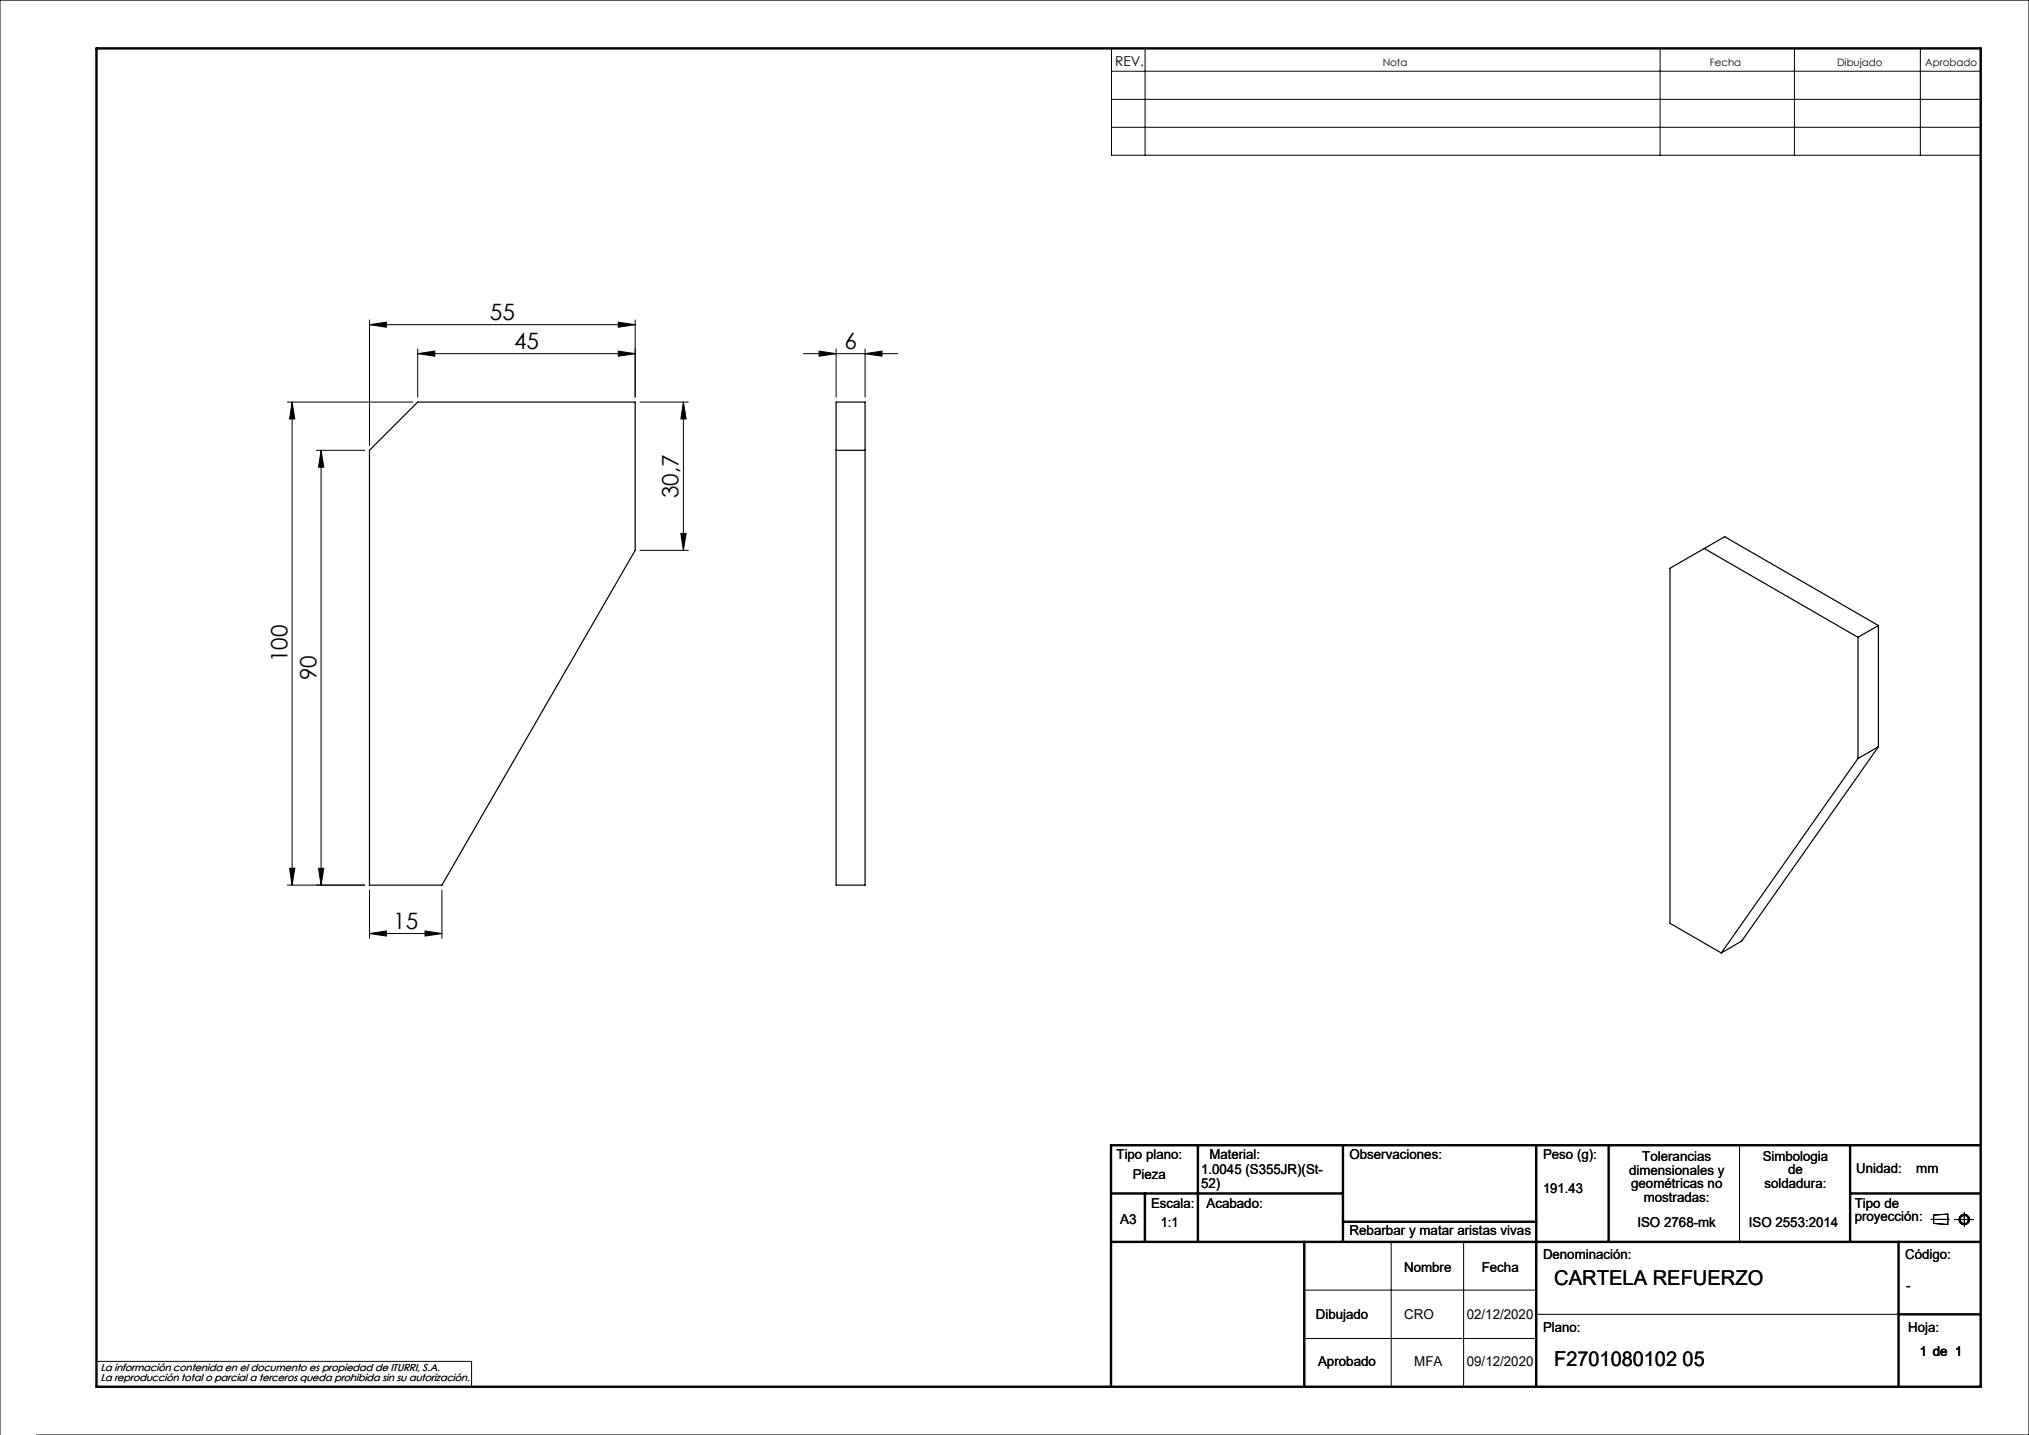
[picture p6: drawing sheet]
<svg xmlns="http://www.w3.org/2000/svg" width="420mm" height="297mm" viewBox="0 0 420 297" stroke-linecap="round" stroke-linejoin="round" font-family="sans-serif">
<g fill="none" stroke="#000" stroke-width=".21">
<path d="M230.1 10h179.9v22.1h-179.9zM230.1 14.7h179.9M237 10v22.1M343.6 10v22.1M371.4 10v22.1M397.5 10v22.1M230.1 20.6h179.9M230.1 26.3h179.9M76.5 67.2l3.5-.5v1zM76.5 66.2v26M76.5 67.2h55M86.5 73.2l3.5-.5v1z"/>
<path d="M86.5 72.2v10M86.5 73.2h45M128 66.7l3.5 .5-3.5 .5zM128 72.7l3.5 .5-3.5 .5zM131.5 66.2v16M166.3 73.2h19.5M169.5 72.7l3.6 .5-3.6 .5zM173.1 72.2v10M179.1 73.2l3.5-.5v1zM179.1 72.2v10M59.5 83.2h26M60.5 83.2l.5 3.5h-1.1z"/>
<path d="M60.5 83.2v100M65.5 93.2h10M66.5 93.2l.5 3.5h-1.1zM66.5 93.2v90M132.5 83.2h10M141.5 83.2l.5 3.5h-1.1zM141.5 83.2v30.7M132.5 113.9h10M140.9 110.4h1.1l-.5 3.5zM59.9 179.7h1.1l-.5 3.5zM65.9 179.7h1.1l-.5 3.5zM59.5 183.2h16"/>
<path d="M76.5 193.2l3.5-.5v1zM76.5 184.2v10M76.5 193.2h15M88 192.7l3.5 .5-3.5 .5zM91.5 184.2v10M360.1 237v20M288 257v30M303 257v30M399.7 252.4h3.8M400.3 251.5l2.9-.2v2.1l-2.9-.2zM404.6 252.4h4M406.6 251v2.8"/>
<path d="M270 267h48M270 277h48M318 272h75M0 297v-297h420v297h-412.5M20 281.8h77.6v5.2"/>
<circle cx="406.6" cy="252.4" r=".86"/>
<circle cx="406.6" cy="252.4" r="1.07"/>
</g>
<g fill="none" stroke="#000" stroke-width=".5">
<path d="M20 10h390v277h-390zM248 237v20M278 237v20M318 237v50M333 237v20M383 237v20M410 237h-180v50M230 257h180M230 247h48M237 247v10M270 257v30M278 252.9h40"/>
<path d="M383 247h27M393 257v30M393 272h17"/>
</g>
<g fill="#000">
<path d="M76.5 67.2l3.5-.5v1zM128 66.7l3.5 .5-3.5 .5z"/>
<path d="M128 72.7l3.5 .5-3.5 .5zM86.5 73.2l3.5-.5v1z"/>
<path d="M60.5 83.2l.5 3.5h-1.1zM59.9 179.7h1.1l-.5 3.5z"/>
<path d="M66.5 93.2l.5 3.5h-1.1zM65.9 179.7h1.1l-.5 3.5z"/>
<path d="M140.9 110.4h1.1l-.5 3.5zM141.5 83.2l.5 3.5h-1.1z"/>
<path d="M76.5 193.2l3.5-.5v1zM88 192.7l3.5 .5-3.5 .5zM169.5 72.7l3.6 .5-3.6 .5zM179.1 73.2l3.5-.5v1z"/>
</g>
<path d="M76.5 93.2l10-10h45v30.7l-40 69.3h-15zM173.1 83.2h6v100h-6zM173.1 93.2h6M352.8 113.5l31.8 18.4M384.6 131.9v25.1M388.8 129.5l-31.8-18.4-11.3 6.5v73.5l10.6 6.1M388.8 129.5l-4.2 2.4M388.8 129.5v25M384.6 157l-28.3 40.2M388.8 154.5l-4.2 2.5M388.8 154.5l-28.3 40.3-4.2 2.4" fill="none" stroke="#000" stroke-width=".25"/>
<g font-size="4.7">
<text x="101.4" y="66.2">55</text>
<text x="106.4" y="72.2">45</text>
<text x="174.8" y="72.2">6</text>
<text x="140.5" y="103.1" transform="rotate(-90 140.5 103.1)">30,7</text>
<text x="59.5" y="137.1" transform="rotate(-90 59.5 137.1)">100</text>
<text x="65.5" y="140.8" transform="rotate(-90 65.5 140.8)">90</text>
<text x="81.4" y="192.2">15</text>
</g>
<g font-size="4.2">
<text x="321.7" y="265.9">CARTELA REFUERZO</text>
<text x="321.7" y="282.8">F2701080102 05</text>
</g>
<g font-size="2.8">
<text x="230.8" y="13.6">REV.</text>
<text x="231.1" y="239.9">Tipo plano:</text>
<text x="250.3" y="239.9">Material:</text>
<text x="279.3" y="239.9">Observaciones:</text>
<text x="319.4" y="239.9">Peso (g):</text>
<text x="234.5" y="244.1">Pieza</text>
<text x="248.6" y="243">1.0045 (S355JR)(St-</text>
<text x="248.6" y="245.8">52)</text>
<text x="337.2" y="243.1">dimensionales y</text>
<text x="337.6" y="246">geométricas no</text>
<text x="339.9" y="240.3">Tolerancias</text>
<text x="364.9" y="240.2">Simbologia</text>
<text x="365.3" y="245.9">soldadura:</text>
<text x="370.1" y="243">de</text>
<text x="384.2" y="242.7">Unidad:</text>
<text x="396.7" y="242.7">mm</text>
<text x="238.3" y="250">Escala:</text>
<text x="249.7" y="250">Acabado:</text>
<text x="319.4" y="246.9">191.43</text>
<text x="340.2" y="248.8">mostradas:</text>
<text x="383.9" y="250">Tipo de</text>
<text x="231.9" y="253.4">A3</text>
<text x="240.3" y="254">1:1</text>
<text x="279.3" y="255.7">Rebarbar y matar aristas vivas</text>
<text x="338.9" y="254">ISO 2768-mk</text>
<text x="362" y="254">ISO 2553:2014</text>
<text x="383.9" y="252.8">proyección:</text>
<text x="290.6" y="263.3">Nombre</text>
<text x="306.7" y="263.3">Fecha</text>
<text x="319.4" y="260.6">Denominación:</text>
<text x="394.4" y="260.6">Código:</text>
<text x="394.6" y="266.9">-</text>
<text x="272.4" y="273">Dibujado</text>
<text x="290.6" y="273">CRO</text>
<text x="303.6" y="273">02/12/2020</text>
<text x="319.4" y="275.8">Plano:</text>
<text x="395" y="275.8">Hoja:</text>
<text x="397.4" y="280.6">1 de 1</text>
<text x="272.8" y="282.8">Aprobado</text>
<text x="292.7" y="282.8">MFA</text>
<text x="303.6" y="282.8">09/12/2020</text>
</g>
<g font-size="2.1">
<text x="286.2" y="13.6">Nota</text>
<text x="353.9" y="13.6">Fecha</text>
<text x="380.3" y="13.6">Dibujado</text>
<text x="398.5" y="13.6">Aprobado</text>
<text x="20.8" y="283.7">La información contenida en el documento es propiedad de ITURRI, S.A.</text>
<text x="20.8" y="285.7">La reproducción total o parcial a terceros queda prohibida sin su autorización.</text>
</g>
</svg>
